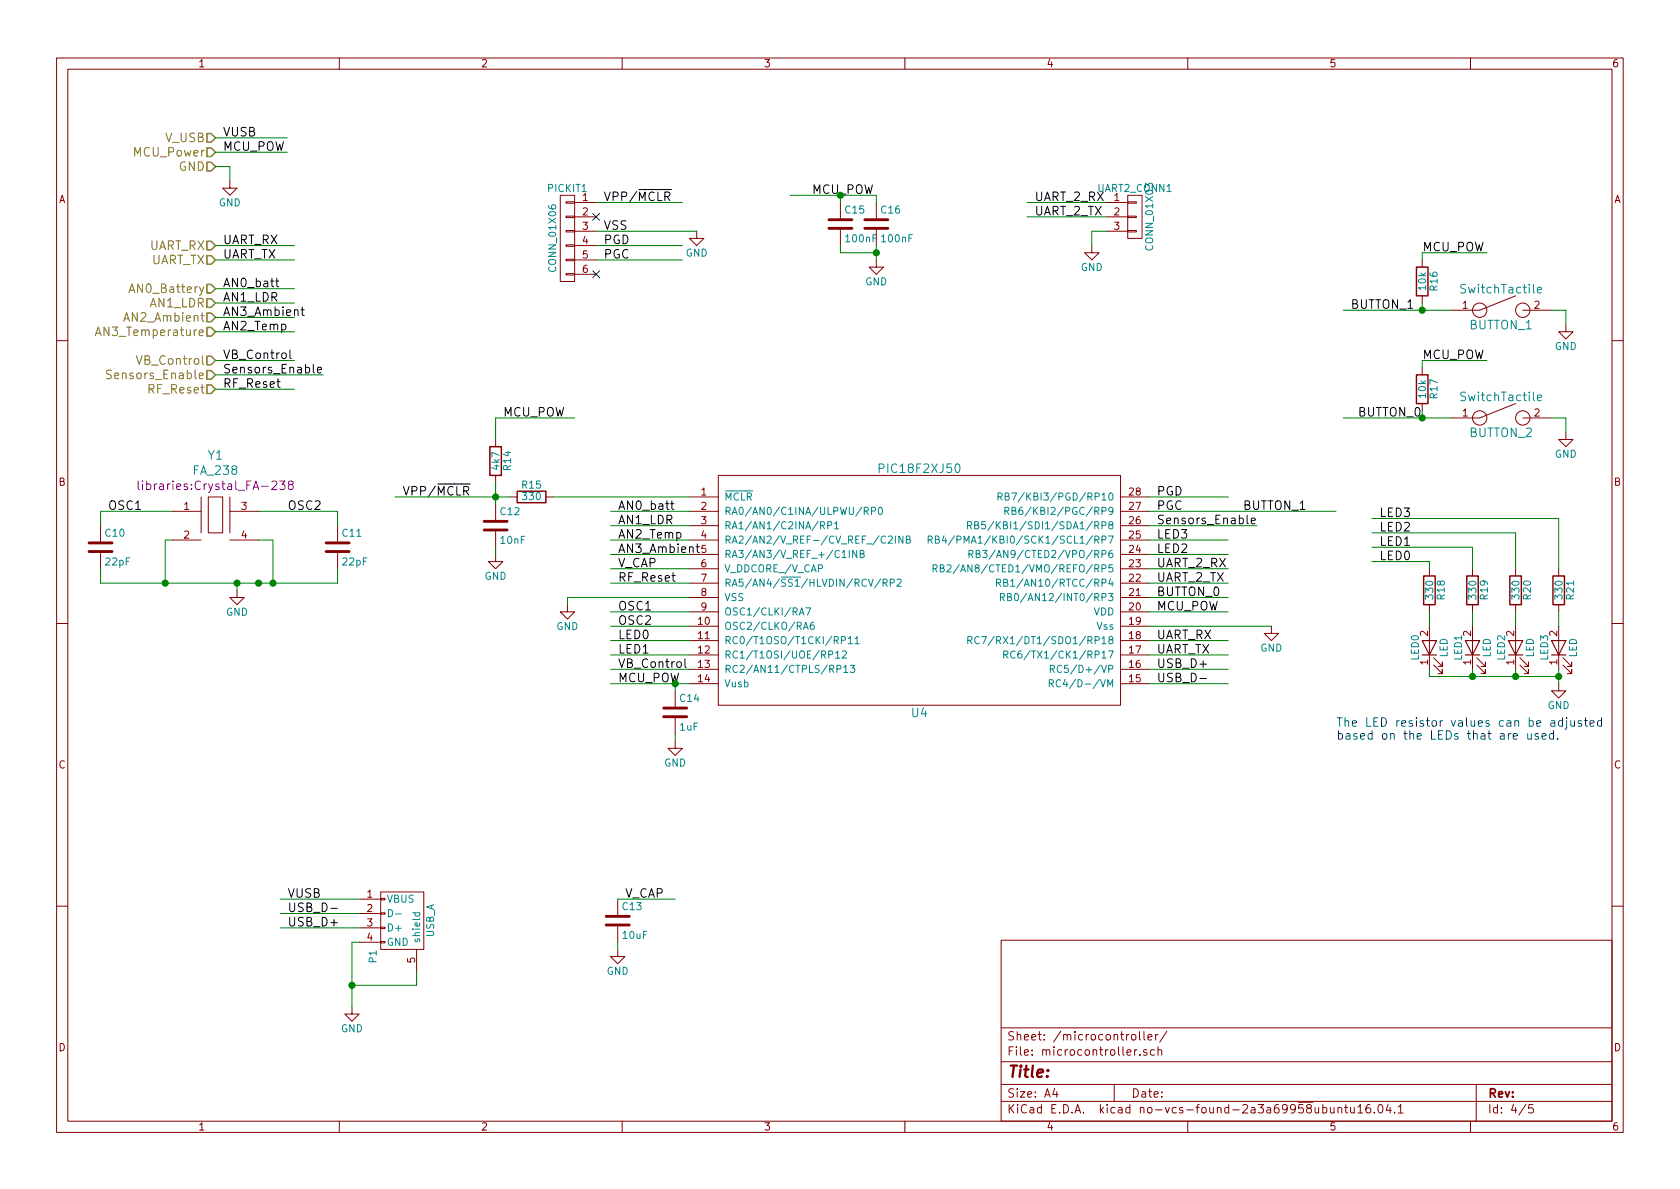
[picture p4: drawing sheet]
EESchema Schematic File Version 3
LIBS:power
LIBS:device
LIBS:linear
LIBS:regul
LIBS:adc-dac
LIBS:memory
LIBS:xilinx
LIBS:microcontrollers
LIBS:dsp
LIBS:microchip
LIBS:analog_switches
LIBS:motorola
LIBS:texas
LIBS:intel
LIBS:audio
LIBS:interface
LIBS:digital-audio
LIBS:philips
LIBS:cypress
LIBS:siliconi
LIBS:opto
LIBS:atmel
LIBS:contrib
LIBS:pic18f2xj50
LIBS:mcp73831
LIBS:switchtactile
LIBS:tps736
LIBS:BH1603FVC
LIBS:mcp9700t-e
LIBS:rn2483
LIBS:fa_238
LIBS:lora_sensor-cache
EELAYER 26 0
EELAYER END
$Descr A4 11693 8268
encoding utf-8
Sheet 4 5
Title ""
Date ""
Rev ""
Comp ""
Comment1 ""
Comment2 ""
Comment3 ""
Comment4 ""
$EndDescr
$Comp
L PIC18F2XJ50 U4
U 1 1
P 6400 4500
F 0 "U4" H 6400 4050 60  0000 C CNN
F 1 "PIC18F2XJ50" H 6400 5750 60  0000 C CNN
F 2 "Housings_SSOP:SSOP-28_5.3x10.2mm_Pitch0.65mm" H 6400 4500 60  0001 C CNN
F 3 "" H 6400 4500 60  0001 C CNN
	1    6400 4500
	1    0    0    -1  
$EndComp
$Comp
L CONN_01X06 PICKIT1
U 1 1
P 3950 1650
F 0 "PICKIT1" H 3950 2000 50  0000 C CNN
F 1 "CONN_01X06" V 4050 1650 50  0000 C CNN
F 2 "Pin_Headers:Pin_Header_Straight_1x06_Pitch2.54mm" H 3950 1650 50  0001 C CNN
F 3 "" H 3950 1650 50  0000 C CNN
	1    3950 1650
	-1   0    0    -1  
$EndComp
Text Label 4200 1400 0    60   ~ 0
VPP/~MCLR
Text Label 4200 1600 0    60   ~ 0
VSS
Text Label 4200 1700 0    60   ~ 0
PGD
Text Label 4200 1800 0    60   ~ 0
PGC
Text Label 8050 3450 0    60   ~ 0
PGD
Text Label 8050 3550 0    60   ~ 0
PGC
Text Label 2800 3450 0    60   ~ 0
VPP/~MCLR
$Comp
L USB_A-RESCUE-lora_sensor P1
U 1 1
P 2800 6450
F 0 "P1" H 3000 6250 50  0000 C CNN
F 1 "USB_A" H 2750 6650 50  0000 C CNN
F 2 "libraries:USB_Micro" V 2750 6350 50  0001 C CNN
F 3 "" V 2750 6350 50  0000 C CNN
	1    2800 6450
	0    1    1    0   
$EndComp
$Comp
L R R15
U 1 1
P 3700 3450
F 0 "R15" V 3780 3450 50  0000 C CNN
F 1 "330" V 3700 3450 50  0000 C CNN
F 2 "Resistors_SMD:R_0805" V 3630 3450 50  0001 C CNN
F 3 "" H 3700 3450 50  0000 C CNN
	1    3700 3450
	0    1    -1   0   
$EndComp
$Comp
L R R14
U 1 1
P 3450 3200
F 0 "R14" V 3530 3200 50  0000 C CNN
F 1 "4k7" V 3450 3200 50  0000 C CNN
F 2 "Resistors_SMD:R_0805" V 3380 3200 50  0001 C CNN
F 3 "" H 3450 3200 50  0000 C CNN
	1    3450 3200
	1    0    0    -1  
$EndComp
$Comp
L C C12
U 1 1
P 3450 3650
F 0 "C12" H 3475 3750 50  0000 L CNN
F 1 "10nF" H 3475 3550 50  0000 L CNN
F 2 "Capacitors_SMD:C_0805" H 3488 3500 50  0001 C CNN
F 3 "" H 3450 3650 50  0000 C CNN
	1    3450 3650
	1    0    0    -1  
$EndComp
$Comp
L GND #PWR022
U 1 1
P 3450 3850
F 0 "#PWR022" H 3450 3600 50  0001 C CNN
F 1 "GND" H 3450 3700 50  0000 C CNN
F 2 "" H 3450 3850 50  0000 C CNN
F 3 "" H 3450 3850 50  0000 C CNN
	1    3450 3850
	1    0    0    -1  
$EndComp
$Comp
L GND #PWR023
U 1 1
P 3950 4200
F 0 "#PWR023" H 3950 3950 50  0001 C CNN
F 1 "GND" H 3950 4050 50  0000 C CNN
F 2 "" H 3950 4200 50  0000 C CNN
F 3 "" H 3950 4200 50  0000 C CNN
	1    3950 4200
	1    0    0    -1  
$EndComp
$Comp
L GND #PWR024
U 1 1
P 8850 4350
F 0 "#PWR024" H 8850 4100 50  0001 C CNN
F 1 "GND" H 8850 4200 50  0000 C CNN
F 2 "" H 8850 4350 50  0000 C CNN
F 3 "" H 8850 4350 50  0000 C CNN
	1    8850 4350
	1    0    0    -1  
$EndComp
$Comp
L C C15
U 1 1
P 5850 1550
F 0 "C15" H 5875 1650 50  0000 L CNN
F 1 "100nF" H 5875 1450 50  0000 L CNN
F 2 "Capacitors_SMD:C_0805" H 5888 1400 50  0001 C CNN
F 3 "" H 5850 1550 50  0000 C CNN
	1    5850 1550
	1    0    0    -1  
$EndComp
$Comp
L C C16
U 1 1
P 6100 1550
F 0 "C16" H 6125 1650 50  0000 L CNN
F 1 "100nF" H 6125 1450 50  0000 L CNN
F 2 "Capacitors_SMD:C_0805" H 6138 1400 50  0001 C CNN
F 3 "" H 6100 1550 50  0000 C CNN
	1    6100 1550
	1    0    0    -1  
$EndComp
Text Label 5650 1350 0    60   ~ 0
MCU_POW
$Comp
L GND #PWR025
U 1 1
P 6100 1800
F 0 "#PWR025" H 6100 1550 50  0001 C CNN
F 1 "GND" H 6100 1650 50  0000 C CNN
F 2 "" H 6100 1800 50  0000 C CNN
F 3 "" H 6100 1800 50  0000 C CNN
	1    6100 1800
	1    0    0    -1  
$EndComp
Text Label 8050 4550 0    60   ~ 0
UART_TX
Text Label 8050 4450 0    60   ~ 0
UART_RX
Text Label 8050 4650 0    60   ~ 0
USB_D+
Text Label 8050 4750 0    60   ~ 0
USB_D-
Text Label 2000 6450 0    60   ~ 0
USB_D+
Text Label 2000 6350 0    60   ~ 0
USB_D-
$Comp
L GND #PWR026
U 1 1
P 2450 7000
F 0 "#PWR026" H 2450 6750 50  0001 C CNN
F 1 "GND" H 2450 6850 50  0000 C CNN
F 2 "" H 2450 7000 50  0000 C CNN
F 3 "" H 2450 7000 50  0000 C CNN
	1    2450 7000
	1    0    0    -1  
$EndComp
Text Label 4300 4250 0    60   ~ 0
OSC1
Text Label 4300 4350 0    60   ~ 0
OSC2
Text Label 750  3550 0    60   ~ 0
OSC1
Text Label 2000 3550 0    60   ~ 0
OSC2
$Comp
L GND #PWR027
U 1 1
P 1650 4100
F 0 "#PWR027" H 1650 3850 50  0001 C CNN
F 1 "GND" H 1650 3950 50  0000 C CNN
F 2 "" H 1650 4100 50  0000 C CNN
F 3 "" H 1650 4100 50  0000 C CNN
	1    1650 4100
	1    0    0    -1  
$EndComp
$Comp
L C C11
U 1 1
P 2350 3800
F 0 "C11" H 2375 3900 50  0000 L CNN
F 1 "22pF" H 2375 3700 50  0000 L CNN
F 2 "Capacitors_SMD:C_0805" H 2388 3650 50  0001 C CNN
F 3 "" H 2350 3800 50  0000 C CNN
	1    2350 3800
	1    0    0    -1  
$EndComp
$Comp
L C C10
U 1 1
P 700 3800
F 0 "C10" H 725 3900 50  0000 L CNN
F 1 "22pF" H 725 3700 50  0000 L CNN
F 2 "Capacitors_SMD:C_0805" H 738 3650 50  0001 C CNN
F 3 "" H 700 3800 50  0000 C CNN
	1    700  3800
	1    0    0    -1  
$EndComp
$Comp
L GND #PWR028
U 1 1
P 4300 6600
F 0 "#PWR028" H 4300 6350 50  0001 C CNN
F 1 "GND" H 4300 6450 50  0000 C CNN
F 2 "" H 4300 6600 50  0000 C CNN
F 3 "" H 4300 6600 50  0000 C CNN
	1    4300 6600
	1    0    0    -1  
$EndComp
$Comp
L C C13
U 1 1
P 4300 6400
F 0 "C13" H 4325 6500 50  0000 L CNN
F 1 "10uF" H 4325 6300 50  0000 L CNN
F 2 "Capacitors_SMD:C_1206" H 4338 6250 50  0001 C CNN
F 3 "" H 4300 6400 50  0000 C CNN
	1    4300 6400
	1    0    0    -1  
$EndComp
$Comp
L CONN_01X03 UART2_CONN1
U 1 1
P 7900 1500
F 0 "UART2_CONN1" H 7900 1700 50  0000 C CNN
F 1 "CONN_01X03" V 8000 1500 50  0000 C CNN
F 2 "Pin_Headers:Pin_Header_Straight_1x03_Pitch2.54mm" H 7900 1500 50  0001 C CNN
F 3 "" H 7900 1500 50  0000 C CNN
	1    7900 1500
	1    0    0    -1  
$EndComp
$Comp
L GND #PWR029
U 1 1
P 7600 1700
F 0 "#PWR029" H 7600 1450 50  0001 C CNN
F 1 "GND" H 7600 1550 50  0000 C CNN
F 2 "" H 7600 1700 50  0000 C CNN
F 3 "" H 7600 1700 50  0000 C CNN
	1    7600 1700
	1    0    0    -1  
$EndComp
Text Label 7200 1400 0    60   ~ 0
UART_2_RX
Text Label 7200 1500 0    60   ~ 0
UART_2_TX
$Comp
L LED-RESCUE-lora_sensor LED3
U 1 1
P 10850 4500
AR Path="/589BCA4A" Ref="LED3"  Part="1" 
AR Path="/5899E253/589BCA4A" Ref="LED3"  Part="1" 
F 0 "LED3" H 10850 4600 50  0000 C CNN
F 1 "LED" H 10850 4400 50  0000 C CNN
F 2 "LEDs:LED_0805" H 10850 4500 50  0001 C CNN
F 3 "" H 10850 4500 50  0000 C CNN
	1    10850 4500
	0    -1   -1   0   
$EndComp
$Comp
L LED-RESCUE-lora_sensor LED2
U 1 1
P 10550 4500
AR Path="/589BCA51" Ref="LED2"  Part="1" 
AR Path="/5899E253/589BCA51" Ref="LED2"  Part="1" 
F 0 "LED2" H 10550 4600 50  0000 C CNN
F 1 "LED" H 10550 4400 50  0000 C CNN
F 2 "LEDs:LED_0805" H 10550 4500 50  0001 C CNN
F 3 "" H 10550 4500 50  0000 C CNN
	1    10550 4500
	0    -1   -1   0   
$EndComp
$Comp
L R R21
U 1 1
P 10850 4100
F 0 "R21" V 10930 4100 50  0000 C CNN
F 1 "330" V 10850 4100 50  0000 C CNN
F 2 "Resistors_SMD:R_0805" V 10780 4100 50  0001 C CNN
F 3 "" H 10850 4100 50  0000 C CNN
	1    10850 4100
	1    0    0    -1  
$EndComp
$Comp
L R R20
U 1 1
P 10550 4100
F 0 "R20" V 10630 4100 50  0000 C CNN
F 1 "330" V 10550 4100 50  0000 C CNN
F 2 "Resistors_SMD:R_0805" V 10480 4100 50  0001 C CNN
F 3 "" H 10550 4100 50  0000 C CNN
	1    10550 4100
	1    0    0    -1  
$EndComp
$Comp
L R R19
U 1 1
P 10250 4100
F 0 "R19" V 10330 4100 50  0000 C CNN
F 1 "330" V 10250 4100 50  0000 C CNN
F 2 "Resistors_SMD:R_0805" V 10180 4100 50  0001 C CNN
F 3 "" H 10250 4100 50  0000 C CNN
	1    10250 4100
	1    0    0    -1  
$EndComp
$Comp
L LED-RESCUE-lora_sensor LED1
U 1 1
P 10250 4500
AR Path="/589BCA6D" Ref="LED1"  Part="1" 
AR Path="/5899E253/589BCA6D" Ref="LED1"  Part="1" 
F 0 "LED1" H 10250 4600 50  0000 C CNN
F 1 "LED" H 10250 4400 50  0000 C CNN
F 2 "LEDs:LED_0805" H 10250 4500 50  0001 C CNN
F 3 "" H 10250 4500 50  0000 C CNN
	1    10250 4500
	0    -1   -1   0   
$EndComp
$Comp
L LED-RESCUE-lora_sensor LED0
U 1 1
P 9950 4500
AR Path="/589BCA74" Ref="LED0"  Part="1" 
AR Path="/5899E253/589BCA74" Ref="LED0"  Part="1" 
F 0 "LED0" H 9950 4600 50  0000 C CNN
F 1 "LED" H 9950 4400 50  0000 C CNN
F 2 "LEDs:LED_0805" H 9950 4500 50  0001 C CNN
F 3 "" H 9950 4500 50  0000 C CNN
	1    9950 4500
	0    -1   -1   0   
$EndComp
$Comp
L R R18
U 1 1
P 9950 4100
F 0 "R18" V 10030 4100 50  0000 C CNN
F 1 "330" V 9950 4100 50  0000 C CNN
F 2 "Resistors_SMD:R_0805" V 9880 4100 50  0001 C CNN
F 3 "" H 9950 4100 50  0000 C CNN
	1    9950 4100
	1    0    0    -1  
$EndComp
$Comp
L GND #PWR030
U 1 1
P 10850 4750
F 0 "#PWR030" H 10850 4500 50  0001 C CNN
F 1 "GND" H 10850 4600 50  0000 C CNN
F 2 "" H 10850 4750 50  0000 C CNN
F 3 "" H 10850 4750 50  0000 C CNN
	1    10850 4750
	1    0    0    -1  
$EndComp
Text Label 4300 3550 0    60   ~ 0
AN0_batt
Text Label 4300 3950 0    60   ~ 0
V_CAP
Text Label 4350 6250 0    60   ~ 0
V_CAP
$Comp
L GND #PWR031
U 1 1
P 4850 1600
F 0 "#PWR031" H 4850 1350 50  0001 C CNN
F 1 "GND" H 4850 1450 50  0000 C CNN
F 2 "" H 4850 1600 50  0000 C CNN
F 3 "" H 4850 1600 50  0000 C CNN
	1    4850 1600
	1    0    0    -1  
$EndComp
Text Label 4300 4650 0    60   ~ 0
VB_Control
Text Label 8050 3950 0    60   ~ 0
UART_2_RX
Text Label 8050 4050 0    60   ~ 0
UART_2_TX
Text Label 9600 3900 0    60   ~ 0
LED0
Text Label 9600 3800 0    60   ~ 0
LED1
Text Label 9600 3700 0    60   ~ 0
LED2
Text Label 9600 3600 0    60   ~ 0
LED3
Text Label 4300 4450 0    60   ~ 0
LED0
Text Label 4300 4550 0    60   ~ 0
LED1
Text Label 8050 3850 0    60   ~ 0
LED2
Text Label 8050 3750 0    60   ~ 0
LED3
Text Label 2000 6250 0    60   ~ 0
VUSB
$Comp
L SwitchTactile BUTTON_2
U 1 1
P 10450 2900
F 0 "BUTTON_2" H 10450 2800 60  0000 C CNN
F 1 "SwitchTactile" H 10450 3050 60  0000 C CNN
F 2 "Buttons_Switches_SMD:SW_SPST_REED_CT05-XXXX-G1" H 10450 2900 60  0001 C CNN
F 3 "" H 10450 2900 60  0001 C CNN
	1    10450 2900
	1    0    0    -1  
$EndComp
$Comp
L GND #PWR032
U 1 1
P 10900 3000
F 0 "#PWR032" H 10900 2750 50  0001 C CNN
F 1 "GND" H 10900 2850 50  0000 C CNN
F 2 "" H 10900 3000 50  0000 C CNN
F 3 "" H 10900 3000 50  0000 C CNN
	1    10900 3000
	1    0    0    -1  
$EndComp
$Comp
L R R17
U 1 1
P 9900 2700
F 0 "R17" V 9980 2700 50  0000 C CNN
F 1 "10k" V 9900 2700 50  0000 C CNN
F 2 "Resistors_SMD:R_0805" V 9830 2700 50  0001 C CNN
F 3 "" H 9900 2700 50  0000 C CNN
	1    9900 2700
	1    0    0    -1  
$EndComp
Text Label 8050 4250 0    60   ~ 0
MCU_POW
Text Label 9900 2500 0    60   ~ 0
MCU_POW
$Comp
L SwitchTactile BUTTON_1
U 1 1
P 10450 2150
F 0 "BUTTON_1" H 10450 2050 60  0000 C CNN
F 1 "SwitchTactile" H 10450 2300 60  0000 C CNN
F 2 "Buttons_Switches_SMD:SW_SPST_REED_CT05-XXXX-G1" H 10450 2150 60  0001 C CNN
F 3 "" H 10450 2150 60  0001 C CNN
	1    10450 2150
	1    0    0    -1  
$EndComp
$Comp
L GND #PWR033
U 1 1
P 10900 2250
F 0 "#PWR033" H 10900 2000 50  0001 C CNN
F 1 "GND" H 10900 2100 50  0000 C CNN
F 2 "" H 10900 2250 50  0000 C CNN
F 3 "" H 10900 2250 50  0000 C CNN
	1    10900 2250
	1    0    0    -1  
$EndComp
$Comp
L R R16
U 1 1
P 9900 1950
F 0 "R16" V 9980 1950 50  0000 C CNN
F 1 "10k" V 9900 1950 50  0000 C CNN
F 2 "Resistors_SMD:R_0805" V 9830 1950 50  0001 C CNN
F 3 "" H 9900 1950 50  0000 C CNN
	1    9900 1950
	1    0    0    -1  
$EndComp
Text Label 9900 1750 0    60   ~ 0
MCU_POW
Text Label 9450 2900 0    60   ~ 0
BUTTON_0
Text Label 8050 4150 0    60   ~ 0
BUTTON_0
Text Label 9400 2150 0    60   ~ 0
BUTTON_1
Text Label 4300 3650 0    60   ~ 0
AN1_LDR
Text Label 8050 3650 0    60   ~ 0
Sensors_Enable
Text Label 4300 3850 0    60   ~ 0
AN3_Ambient
Text Label 4300 3750 0    60   ~ 0
AN2_Temp
Text Label 4300 4050 0    60   ~ 0
RF_Reset
Text Label 4300 4750 0    60   ~ 0
MCU_POW
$Comp
L C C14
U 1 1
P 4700 4950
F 0 "C14" H 4725 5050 50  0000 L CNN
F 1 "1uF" H 4725 4850 50  0000 L CNN
F 2 "Capacitors_SMD:C_0805" H 4738 4800 50  0001 C CNN
F 3 "" H 4700 4950 50  0000 C CNN
	1    4700 4950
	1    0    0    -1  
$EndComp
$Comp
L GND #PWR034
U 1 1
P 4700 5150
F 0 "#PWR034" H 4700 4900 50  0001 C CNN
F 1 "GND" H 4700 5000 50  0000 C CNN
F 2 "" H 4700 5150 50  0000 C CNN
F 3 "" H 4700 5150 50  0000 C CNN
	1    4700 5150
	1    0    0    -1  
$EndComp
Wire Wire Line
	4150 1400 4750 1400
Wire Wire Line
	4150 1600 4850 1600
Wire Wire Line
	4750 1700 4150 1700
Wire Wire Line
	4150 1800 4750 1800
Wire Wire Line
	8550 3450 8000 3450
Wire Wire Line
	8000 3550 9300 3550
Wire Wire Line
	2750 3450 3550 3450
Wire Wire Line
	3850 3450 4800 3450
Wire Wire Line
	3450 3850 3450 3800
Wire Wire Line
	3450 3350 3450 3500
Connection ~ 3450 3450
Wire Wire Line
	3450 2900 3450 3050
Wire Wire Line
	8850 4350 8000 4350
Wire Wire Line
	8000 4250 8550 4250
Wire Wire Line
	4800 4150 3950 4150
Wire Wire Line
	3950 4150 3950 4200
Wire Wire Line
	5500 1350 6100 1350
Wire Wire Line
	6100 1700 6100 1800
Wire Wire Line
	6100 1750 5850 1750
Wire Wire Line
	5850 1750 5850 1700
Connection ~ 6100 1750
Wire Wire Line
	5850 1400 5850 1350
Connection ~ 5850 1350
Wire Wire Line
	6100 1350 6100 1400
Wire Wire Line
	8000 4450 8550 4450
Wire Wire Line
	8550 4550 8000 4550
Wire Wire Line
	8000 4650 8550 4650
Wire Wire Line
	8550 4750 8000 4750
Wire Wire Line
	1950 6450 2500 6450
Wire Wire Line
	2500 6350 1950 6350
Wire Wire Line
	2450 6550 2450 7000
Wire Wire Line
	2450 6550 2500 6550
Wire Wire Line
	2900 6750 2900 6850
Wire Wire Line
	2900 6850 2450 6850
Connection ~ 2450 6850
Wire Wire Line
	4250 4250 4800 4250
Wire Wire Line
	4250 4350 4800 4350
Wire Wire Line
	700  3550 1200 3550
Wire Wire Line
	1800 3550 2350 3550
Wire Wire Line
	700  4050 2350 4050
Wire Wire Line
	7600 1700 7600 1600
Wire Wire Line
	7600 1600 7700 1600
Wire Wire Line
	7700 1500 7150 1500
Wire Wire Line
	7150 1400 7700 1400
Wire Wire Line
	10850 4650 10850 4750
Connection ~ 10850 4700
Wire Wire Line
	9950 4650 9950 4700
Wire Wire Line
	9950 4700 10850 4700
Wire Wire Line
	10550 4650 10550 4700
Connection ~ 10550 4700
Wire Wire Line
	10250 4650 10250 4700
Connection ~ 10250 4700
Wire Wire Line
	9950 4350 9950 4250
Wire Wire Line
	10250 4250 10250 4350
Wire Wire Line
	10550 4350 10550 4250
Wire Wire Line
	10850 4250 10850 4350
Wire Wire Line
	4250 3550 4800 3550
Wire Wire Line
	4250 3950 4800 3950
Wire Wire Line
	4700 6250 4300 6250
Wire Wire Line
	4250 4650 4800 4650
Wire Wire Line
	8550 4050 8000 4050
Wire Wire Line
	8000 3950 8550 3950
Wire Wire Line
	9950 3950 9950 3900
Wire Wire Line
	9950 3900 9550 3900
Wire Wire Line
	10250 3950 10250 3800
Wire Wire Line
	10250 3800 9550 3800
Wire Wire Line
	10550 3950 10550 3700
Wire Wire Line
	10550 3700 9550 3700
Wire Wire Line
	9550 3600 10850 3600
Wire Wire Line
	10850 3600 10850 3950
Wire Wire Line
	4250 4450 4800 4450
Wire Wire Line
	4250 4550 4800 4550
Wire Wire Line
	8000 3850 8550 3850
Wire Wire Line
	8000 3750 8550 3750
Wire Wire Line
	8000 4150 8550 4150
Wire Wire Line
	2500 6250 1950 6250
Wire Wire Line
	10800 2900 10900 2900
Wire Wire Line
	9350 2900 10100 2900
Wire Wire Line
	9900 2850 9900 2900
Connection ~ 9900 2900
Wire Wire Line
	10900 2900 10900 3000
Wire Wire Line
	9900 2550 9900 2500
Wire Wire Line
	9900 2500 10350 2500
Wire Wire Line
	10800 2150 10900 2150
Wire Wire Line
	9350 2150 10100 2150
Wire Wire Line
	9900 2100 9900 2150
Connection ~ 9900 2150
Wire Wire Line
	10900 2150 10900 2250
Wire Wire Line
	9900 1800 9900 1750
Wire Wire Line
	9900 1750 10350 1750
Wire Wire Line
	4300 6600 4300 6550
Wire Wire Line
	4800 3650 4250 3650
Wire Wire Line
	8000 3650 8750 3650
Wire Wire Line
	4250 3850 4800 3850
Wire Wire Line
	4800 3750 4250 3750
Wire Wire Line
	4250 4050 4800 4050
Wire Wire Line
	4250 4750 4800 4750
Wire Wire Line
	4700 5150 4700 5100
Wire Wire Line
	4700 4800 4700 4750
Connection ~ 4700 4750
NoConn ~ 4150 1900
Text Label 1550 1800 0    60   ~ 0
UART_TX
Text Label 1550 1700 0    60   ~ 0
UART_RX
Wire Wire Line
	1500 1700 2050 1700
Wire Wire Line
	2050 1800 1500 1800
NoConn ~ 4150 1500
Text HLabel 1500 1050 0    60   Input ~ 0
MCU_Power
Text HLabel 1500 1150 0    60   Input ~ 0
GND
Text HLabel 1500 1800 0    60   Input ~ 0
UART_TX
Text HLabel 1500 1700 0    60   Input ~ 0
UART_RX
Text Label 1550 2000 0    60   ~ 0
AN0_batt
Text Label 1550 2100 0    60   ~ 0
AN1_LDR
Wire Wire Line
	1500 2000 2050 2000
Wire Wire Line
	2050 2100 1500 2100
Text HLabel 1500 2000 0    60   Input ~ 0
AN0_Battery
Text HLabel 1500 2100 0    60   Input ~ 0
AN1_LDR
Text HLabel 1500 2200 0    60   Input ~ 0
AN2_Ambient
Text HLabel 1500 2300 0    60   Input ~ 0
AN3_Temperature
Text HLabel 1500 950  0    60   Input ~ 0
V_USB
$Comp
L GND #PWR035
U 1 1
P 1600 1250
F 0 "#PWR035" H 1600 1000 50  0001 C CNN
F 1 "GND" H 1600 1100 50  0000 C CNN
F 2 "" H 1600 1250 50  0000 C CNN
F 3 "" H 1600 1250 50  0000 C CNN
	1    1600 1250
	1    0    0    -1  
$EndComp
Wire Wire Line
	1500 1150 1600 1150
Wire Wire Line
	1600 1150 1600 1250
Text Label 1550 1050 0    60   ~ 0
MCU_POW
Wire Wire Line
	1500 1050 2000 1050
Text Label 1550 950  0    60   ~ 0
VUSB
Wire Wire Line
	2000 950  1500 950 
Text Label 1550 2500 0    60   ~ 0
VB_Control
Wire Wire Line
	1500 2500 2050 2500
Text HLabel 1500 2500 0    60   Input ~ 0
VB_Control
Text Label 1550 2600 0    60   ~ 0
Sensors_Enable
Wire Wire Line
	1500 2600 2250 2600
Text HLabel 1500 2600 0    60   Input ~ 0
Sensors_Enable
Text Label 1550 2700 0    60   ~ 0
RF_Reset
Wire Wire Line
	1500 2700 2050 2700
Text HLabel 1500 2700 0    60   Input ~ 0
RF_Reset
Text Label 3500 2900 0    60   ~ 0
MCU_POW
Wire Wire Line
	3450 2900 4000 2900
Text Notes 9300 5150 0    60   ~ 0
The LED resistor values can be adjusted \nbased on the LEDs that are used.
Wire Wire Line
	700  3650 700  3550
Wire Wire Line
	700  3950 700  4050
Wire Wire Line
	2350 4050 2350 3950
Wire Wire Line
	2350 3550 2350 3650
Connection ~ 1800 4050
Connection ~ 1150 4050
Wire Wire Line
	1650 4100 1650 4050
Connection ~ 1650 4050
Wire Wire Line
	1800 3750 1900 3750
Wire Wire Line
	1900 3750 1900 4050
Connection ~ 1900 4050
Wire Wire Line
	1200 3750 1150 3750
Wire Wire Line
	1150 3750 1150 4050
Text Label 1550 2200 0    60   ~ 0
AN3_Ambient
Text Label 1550 2300 0    60   ~ 0
AN2_Temp
Wire Wire Line
	1500 2200 2050 2200
Wire Wire Line
	2050 2300 1500 2300
Text Label 8650 3550 0    60   ~ 0
BUTTON_1
$Comp
L FA_238 Y1
U 1 1
P 1500 3550
F 0 "Y1" H 1500 3943 60  0000 C CNN
F 1 "FA_238" H 1500 3837 60  0000 C CNN
F 2 "libraries:Crystal_FA-238" H 1500 3731 60  0000 C CNN
F 3 "" H -50 200 60  0000 C CNN
	1    1500 3550
	1    0    0    -1  
$EndComp
Connection ~ 8200 4650
$EndSCHEMATC
